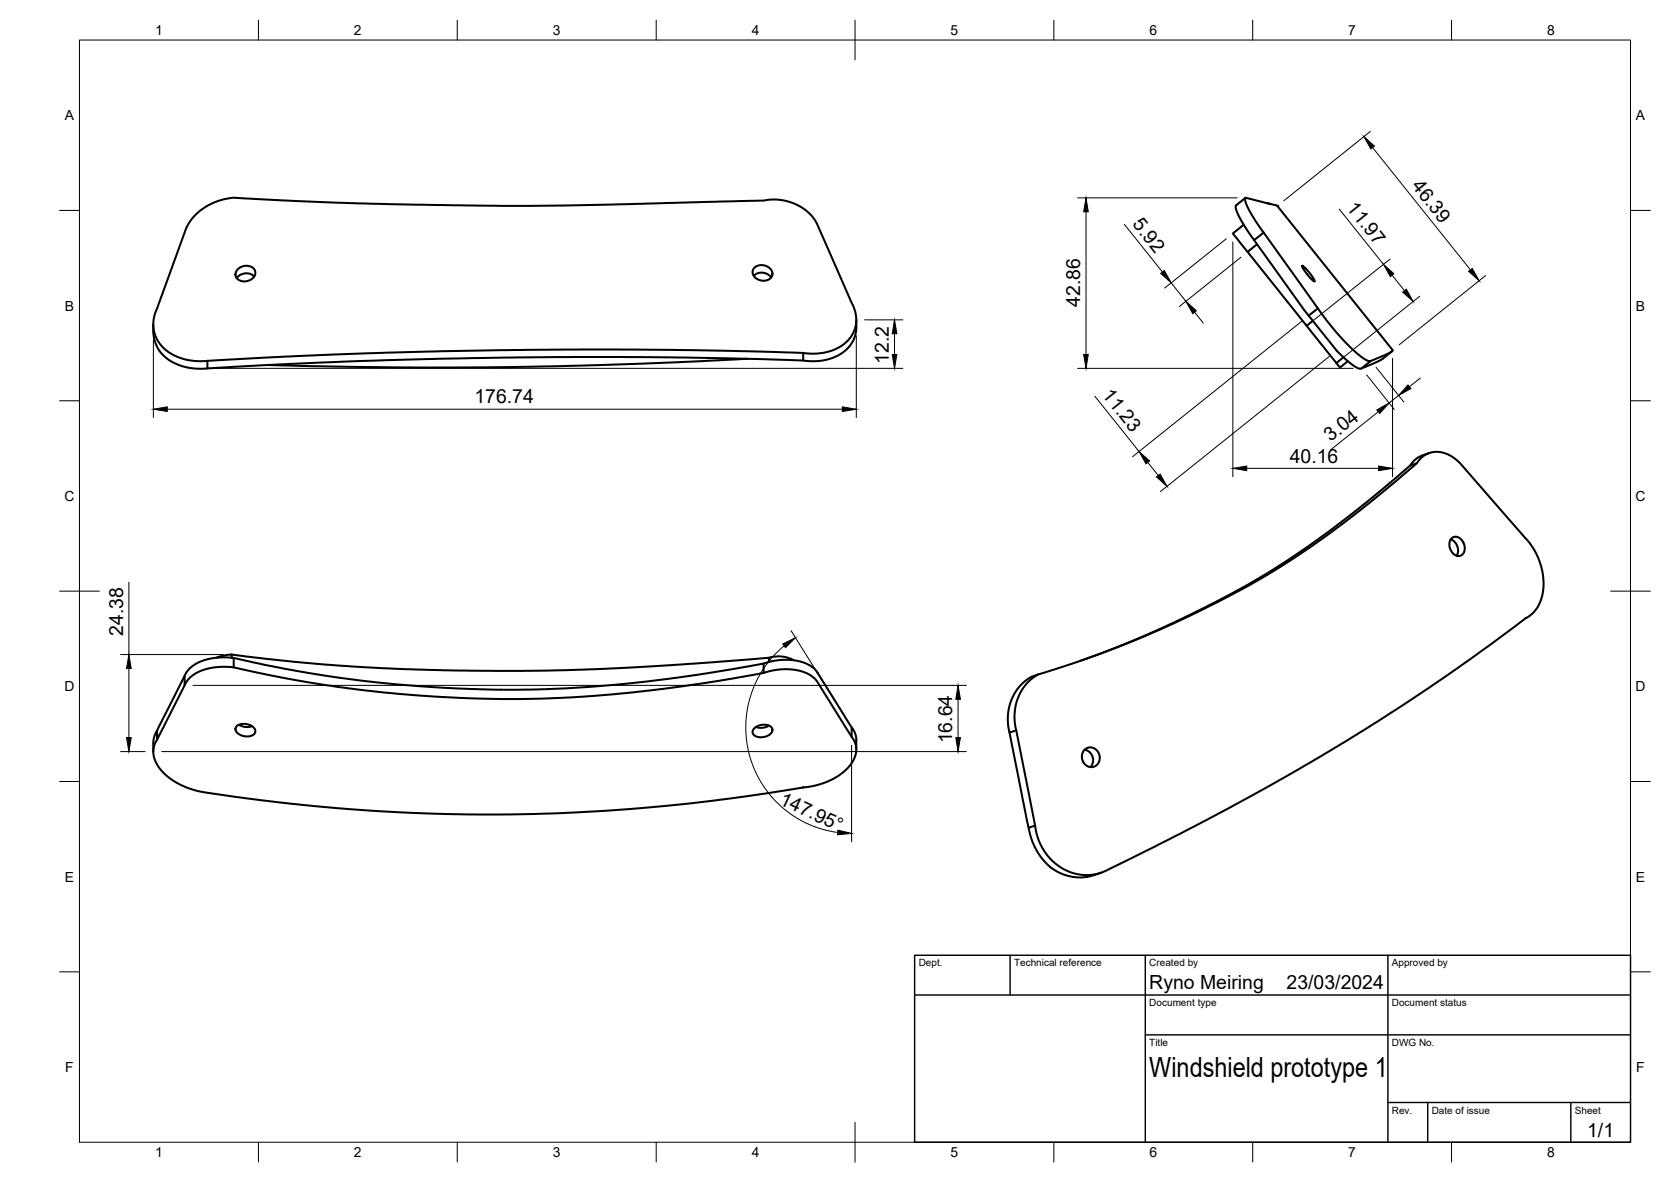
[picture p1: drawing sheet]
<svg xmlns="http://www.w3.org/2000/svg" width="420mm" height="297mm" viewBox="0 0 420 297" stroke-linecap="round" stroke-linejoin="round" font-family="sans-serif">
<!-- layer: Visible -->
<g fill="none" stroke="#000" stroke-width=".51">
<path d="M49.2 53.9l2.1-1.7 2.2-1.2 2.4-.8 2.9-.5 29 1.3 38.2 .7 28.2-.3 37.8-1 2.4-.3 3 .3 2.4 .8 2 1 1.6 1.3 1.5 1.8 9.6 21.6 .7 2 .1 1.8-.4 2-.9 1.9-1.4 1.6-1.7 1.1-2.5 1.1-3.1 .5-2-.1a1661.3 1661.3 0 0 0-153.8 1.9l-2.2-.2-1.9-.5-1.7-.7-1.7-1.1-1.4-1.3-1-1.3-.7-1.7-.4-2 .1-1.6 .4-1.7 7.6-20.7 1-2zM312.7 56.5l-2.7 2.2 3.7 4.6M313.1 49.7l8.1 2 29 36.3-.1 .3-1.8 .9-4 1.6-.8-.3-1.5-1.1-3.8-3.4-4.9-5.9-16.4-22.8-3.2-5.2-.5-1.4zM313.2 49.7l-2.5 2.1 .1 1 .8 1.7 1.3 2.3 2.4 3.6 2.4-2M318.4 51l.9 .2M59.8 67.6l.6-.4 1-.4 1.7 .2 .6 .4 .4 .5v1.3l-.5 .7-.8 .5-1 .3-1.2-.1-.8-.4-.6-.9v-.7zM63.9 69.5l-.8-.6-1.2-.2-1.3 .3-1.1 .9M189.5 69.3l.9-.6 1.4-.2 1 .3 1.1 .9M189.6 67.4l.6-.5 .9-.3 1.6 .3 .8 .5 .5 .6 .2 .7-.1 .8-.5 .6-1 .4h-1l-1.1-.3-.8-.7-.4-.7v-.8zM315.3 60.4l13.8 18.9M316.1 61.4l-2.4 1.9 14.8 18.6M327.4 66.8l.6 .3 1.1 1.3 1.2 1.6 .3 .7-.6-.3-1.4-1.6-1-1.5z"/>
<path d="M331.4 77.5l-2.3 1.8 3.9 4.9a30.8 30.8 0 0 0 4.9 5.7l2.7 2.1 1.5 .7 5.2-2.3 2.7-2.1M38.5 81.5a9.6 9.6 0 0 0 1.8 6.9l1.9 1.9 2.6 1.4 3 .8 3 .2 35.1-1.8 41.1-1 41.1-.1 22.2 .4 14.9 .6 2-.3 2.3-.6 2.1-1.1 1.6-1.4M52.2 90.7v1.9M188 90.2l-26.5 1.2-32.1 .8-28.2 .1-33.9-.6M202 88.7v1.9M215.3 80.4a8.4 8.4 0 0 1-2 7M330.1 80.6l-1.6 1.3 7.5 9.3M337.8 89.8l-1.8 1.4M338.9 90.8l-2 1.6-.9-1.2M344.7 90.7l-2.4 1.9M356.3 116.4a7.6 7.6 0 0 0-3.5 2.1l-9.2 7.7-10.4 8-9.4 6.5-9.8 6.1-11.1 5.9-10.7 5.1-10.3 4.4-10.2 3.8M357.7 114.5l-1.8 1-1.3 1.5"/>
<path d="M359.3 113.9l-1.6 .5M364.8 135.5l.9 .6 .7 1.1 .2 1.3-.3 1.1M365 135.3l.8-.4 .7 .1 .8 .5 .6 .7 .4 1.1v.9l-.3 .8-.5 .5-.6 .2-.7-.1-.8-.5-.5-.6-.4-.9-.1-.9 .2-.8zM46.4 169.8l-6.9 13.8v2.3M47.7 170.4l1.7-1.3 1.5-.7 2.2-.6 2.6-.2a21 21 0 0 1 7.1 1l8.3 1.7 10.4 1.8 14.8 1.9 9.6 .8 9.5 .6 15.8 .3 12.5-.5 15.6-1.2 9.3-1.1 11.2-1.7 12.2-2.1 3.3-.8 2.9-.1 2.5 .3 2.8 1 1.3 1 .6 .7 9.3 14.8 .5 1.1 .1 1-.2 1.5-.7 1.8-1.2 1.6-1.8 1.6-1.9 1.2-2.2 .9-2.2 .7-2.6 .4a459.4 459.4 0 0 1-153.2 .9l-4-1.5-1.6-.9-1.9-1.4-1.2-1.2-1.2-1.7-.6-1.5-.3-1.3 .1-1.3 .4-1.2 7.7-15zM58.3 164.5l15.7 1.8 11.2 1 13.9 .7 16.6 .5 19.9 .1 16-.5 19-1.1 22.7-1.7v1.1M58.3 164.5v.8M58.3 164.5l-2 .2-1.9 .6M58.8 167.7v-2.4l-2.1-.1-2.4 .1-3.4 .8-2.3 1.2-1.5 1.4-.7 1.1v2.4M58.8 165.3l7.2 1.6 9.4 1.8 14.7 2.2 15.7 1.6 17 .8 14.4-.1 17.4-1.1 7.3-.7 12.4-1.7 17.7-2.9v2.3M192 166.8l3.7-.9h3.6l3.3 .8 2 1.2 .9 1 8.6 13.9v2.4M193.4 165.3a8 8 0 0 1 6.1 .6"/>
<path d="M258.6 171.3l2.4-1.8 14-4.6 6.9-2.6 8.5-3.5 10.6-4.9 12.4-6.4 11-6.6 8.2-5.6 11.6-8.8 9.1-7.6a15.2 15.2 0 0 0 3.6-3.4l.9-.8 1.2-.7 1.9-.5 1.2 .1 1.4 .4 2.2 1.2 1.6 1.4 16.8 19.2 1.3 1.7 1 2 1.4 4 .3 2.4-.1 2.2-.4 2.1-.5 1.4-1.1 1.8-1.3 1.3-15.1 11-10.3 7.2-12.4 8.1-8 5-17.7 10.3-20.3 11.1-23.4 11.7-2.5 .7-2.3 .1-1.7-.2-2.2-.6-3.1-1.8-2.3-2.3-1.8-2.8-1.1-3.5-5.1-25.8-.3-2 .1-2.7 .8-2.9 1.2-2.2zM261 169.5l-1.8 .7-1.9 1.4-1.5 1.5-1.4 2.5-.9 3.2-.1 1.6 .1 2.3 .3 1.4 1.7-.6M39.5 183.6l-.8 2-.2 3.3M59.5 182.5l1.2-.6 1.9 .2 1.3 .9 .3 .6v.5l-.5 .5-.9 .4-1 .1-1.1-.3-1.3-.9-.2-.8zM60.1 182.1l1.6 .6 1.7-.2M189.5 183.1l1.3-.8 1.7-.2 1.4 .6 .3 .8-.3 .8-.8 .6-1 .3-1.1 .1-.8-.2-.7-.5-.3-.8zM193.4 182.3l-1.6 .6-1.7-.2M214.1 182.8l.9 1.5a8.9 8.9 0 0 1 .3 4M253.8 184.1l4.8 23.9 1.7-.5M272.6 188.5l.8-.5 .9-.2 .9 .3 .7 .7 .5 .9 .1 1-.2 .9-.6 .7-.7 .4-.8 .1-.8-.3-.7-.5-.4-.6-.3-1 .1-1zM272.7 188.4l1.2 .5 .8 1.3 .1 1.3-.6 1.3M258.7 208a14.5 14.5 0 0 0 6.9 10.9l2.8 1.2 2.9 .4 2.6-.2 3-1"/>
</g>
<circle cx="321.2" cy="51.7" r=".25" fill="#000"/>
<!-- layer: Visible Narrow -->
<path d="M314.2 147l-1.7 .6" fill="none" stroke="#000" stroke-width=".25"/>
<!-- layer: BORDER -->
<g fill="none" stroke="#000" stroke-width=".25">
<path d="M20 10.1h390v276.9h-390zM65 5.1v5M115 5.1v5M165 5.1v5M215 5.1v10M265 5.1v5M315 5.1v5M365 5.1v5M15 52.9h5M410 52.9h5M15 100.7h5M410 100.7h5"/>
<path d="M15 148.6h10M405 148.6h10M15 196.4h5M410 196.4h5M15 244.2h5M410 244.2h5M65 287v5M115 287v5M165 287v5M215 282.1v9.9M265 287v5M315 287v5"/>
<path d="M365 287v5"/>
</g>
<!-- layer: TITLEBLOCK -->
<path d="M230 240.1h180v46.9h-180zM230 250h180M254 240.1v9.9M288 240.1v46.9M349 240.1v46.9M288 260.1h122M349 277.1h61M359 277.1v9.9M395 277.1v9.9" fill="none" stroke="#000" stroke-width=".36"/>
<!-- layer: FD_Dimensions -->
<g fill="none" stroke="#000" stroke-width=".25">
<path d="M344.6 33l-21.8 17.4M345.1 37.1l24.6 30.7M271 49.7h40.1M273.1 53.2v35.9M282.7 56.4l9.6 12M308.4 60l-15.6 12.4M336.7 52.5l11.2 13.9M294.5 71.1l3.7 4.6M300.4 78.5l2.2 2.7M310 60.8v59M312 64.6l-15.5 12.4M349.5 65.1l-19.3 15.5"/>
<path d="M350 69.2l3.1 3.8M357 74.5l-19.3 15.4M373.5 69.2l-21.7 17.5M38.6 85.4v19.5M54.3 92.6h172.7M215.3 84.4v20.5M217.4 80.4h9.6M224.9 83.9v5.2M271 92.6h69.2M275.3 99.6l11.1 13.9M327.4 80.7l-42.6 34.1M334.4 89.4l-42.6 34.1"/>
<path d="M343.6 94.2l7 8.7M346 92.3l7 8.7M350.1 90.1v29.7M351.7 99.4l-2.4 1.9M357.1 95l-2.7 2.2M42.1 102.8h169.7M288.6 116.2l2.6 3.3M313.5 117.7h33.1M346.6 103.5l-12 9.6M32.4 146.3v18.2M198.9 158.5l13.2 21.1M30.3 164.5h25.9"/>
<path d="M32.4 168v17.4M48.5 172.2h194.5M197.2 162.3a26.6 26.6 0 0 0-8.7 27.9 26.6 26.6 0 0 0 22.1 19M240.9 175.7v9.7M30.3 188.9h6.2M40.7 188.9h202.3M214.1 187.3v24.2"/>
</g>
<g fill="#000" stroke="#000" stroke-width=".25">
<path d="M342.9 34.3l2.7 2.4-.9 .7zM273.1 49.7l.5 3.5h-1.1zM291.8 68.7l1-.7 1.7 3.1zM298.2 75.7l2.6 2.4-.9 .7zM347.9 66.4l2.6 2.4-.9 .7zM352.7 73.4l.9-.7 1.7 3.1zM369.3 68.2l.9-.7 1.7 3.1zM224.3 89.1h1.2l-.6 3.5zM224.9 80.4l.6 3.5h-1.2zM272.5 89.1h1.1l-.5 3.5zM354 96.7l.8 .9-3.1 1.8zM38.6 102.8l3.5-.6v1.2z"/>
<path d="M211.8 102.2l3.5 .6-3.5 .6zM286.4 113.5l2.7 2.3-1 .8zM290.8 119.9l.9-.8 1.7 3.1zM310 117.7l3.5-.6v1.2zM346.2 103l3.1-1.7-2.4 2.6zM346.6 117.1l3.5 .6-3.5 .6zM32.4 164.5l.6 3.5h-1.2zM196.8 161.8l3.2-1.5-2.5 2.5zM240.9 172.2l.6 3.5h-1.2zM31.8 185.4h1.2l-.6 3.5zM240.3 185.4h1.2l-.6 3.5zM210.7 208.6l3.4 .8-3.5 .4z"/>
</g>
<text font-size="7" x="289" y="270.6">Windshield prototype 1</text>
<g font-size="4.9">
<text x="354.8" y="46.8" transform="rotate(51 354.8 46.8)">46.39</text>
<text x="338.4" y="52.3" transform="rotate(51 338.4 52.3)">11.97</text>
<text x="284.6" y="56.4" transform="rotate(51 284.6 56.4)">5.92</text>
<text x="271.6" y="77.2" transform="rotate(-90 271.6 77.2)">42.86</text>
<text x="223.5" y="91.4" transform="rotate(-90 223.5 91.4)">12.2</text>
<text x="119.3" y="101.4">176.74</text>
<text x="277" y="99.3" transform="rotate(51 277 99.3)">11.23</text>
<text x="334.6" y="111.2" transform="rotate(-39 334.6 111.2)">3.04</text>
<text x="324.3" y="116.3">40.16</text>
<text x="30.9" y="159.8" transform="rotate(-90 30.9 159.8)">24.38</text>
<text x="239.4" y="186.8" transform="rotate(-90 239.4 186.8)">16.64</text>
<text x="195.7" y="202" transform="rotate(25 195.7 202)">147.95°</text>
<text x="289" y="248.5">Ryno Meiring</text>
<text x="323.5" y="248.5">23/03/2024</text>
<text x="399.1" y="285.7">1/1</text>
</g>
<g font-size="3.5">
<text x="39" y="8.8">1</text>
<text x="89" y="8.8">2</text>
<text x="139" y="8.8">3</text>
<text x="189" y="8.8">4</text>
<text x="239" y="8.8">5</text>
<text x="289" y="8.8">6</text>
<text x="339" y="8.8">7</text>
<text x="389" y="8.8">8</text>
<text x="16.3" y="30.2">A</text>
<text x="411.3" y="30.2">A</text>
<text x="16.3" y="78">B</text>
<text x="411.3" y="78">B</text>
<text x="16.2" y="125.9">C</text>
<text x="411.2" y="125.9">C</text>
<text x="16.2" y="173.7">D</text>
<text x="411.2" y="173.7">D</text>
<text x="16.3" y="221.6">E</text>
<text x="411.3" y="221.6">E</text>
<text x="16.4" y="269.4">F</text>
<text x="411.4" y="269.4">F</text>
<text x="39" y="290.8">1</text>
<text x="89" y="290.8">2</text>
<text x="139" y="290.8">3</text>
<text x="189" y="290.8">4</text>
<text x="239" y="290.8">5</text>
<text x="289" y="290.8">6</text>
<text x="339" y="290.8">7</text>
<text x="389" y="290.8">8</text>
</g>
<g font-size="2.5">
<text x="231" y="242.9">Dept.</text>
<text x="255" y="242.9">Technical reference</text>
<text x="289" y="242.9">Created by</text>
<text x="350" y="242.9">Approved by</text>
<text x="289" y="252.8">Document type</text>
<text x="350" y="252.8">Document status</text>
<text x="289" y="262.9">Title</text>
<text x="350" y="262.9">DWG No.</text>
<text x="350" y="279.9">Rev.</text>
<text x="360" y="279.9">Date of issue</text>
<text x="396" y="279.9">Sheet</text>
</g>
</svg>
